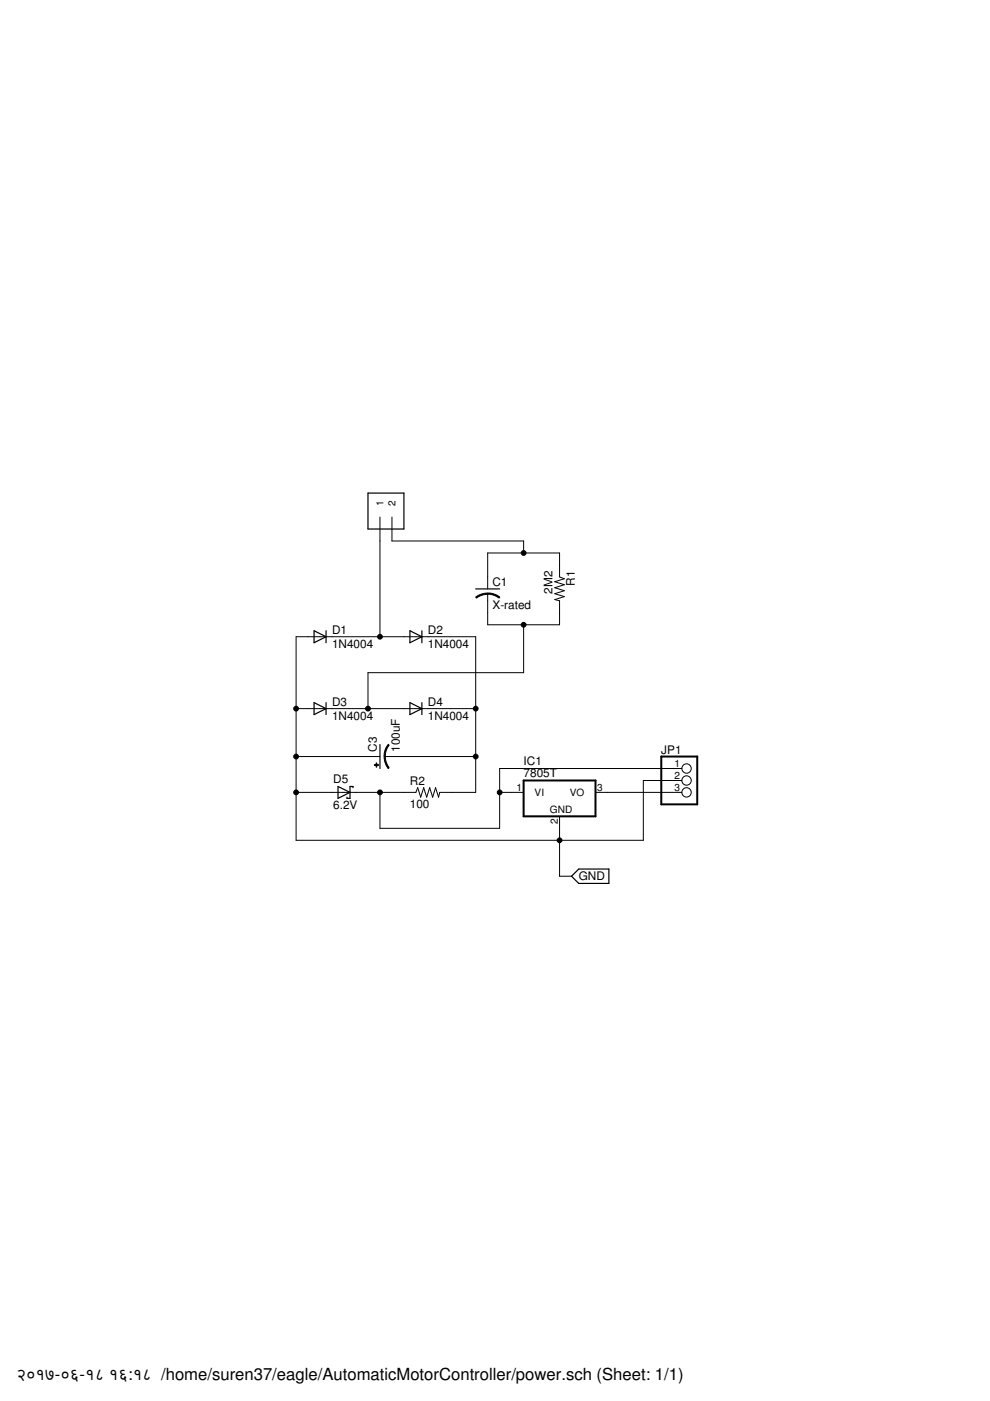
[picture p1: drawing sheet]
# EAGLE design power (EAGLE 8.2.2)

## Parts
C1  X-rated  C-US225-108X268  [C225-108X268]
C3  100uF  CPOL-USE2.5-5  [E2,5-5]
D1  1N4004  [DO41-10]
D2  1N4004  [DO41-10]
D3  1N4004  [DO41-10]
D4  1N4004  [DO41-10]
D5  6.2V  SCHOTTKY-DIODEDO41-7  [DO41-7]
IC1  7805T  [TO220H]
J1  1X2-3.5MM  [1X2-3.5MM]
JP1  PINHD-1X3CB  [1X03-CLEANBIG]
R1  2M2  R-US_0207/10  [0207/10]
R2  100  R-US_0207/10  [0207/10]

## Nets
GND: C3.+ D1.A D3.A D5.A IC1.2(GND) JP1.2
N$2: D1.C D2.A J1.1
N$4: C3.- D2.C D4.C R2.2
N$5: C1.2 D3.C D4.A R1.2
N$6: C1.1 J1.2 R1.1
N$7: D5.C IC1.1(VI) JP1.1 R2.1
N$8: IC1.3(VO) JP1.3
